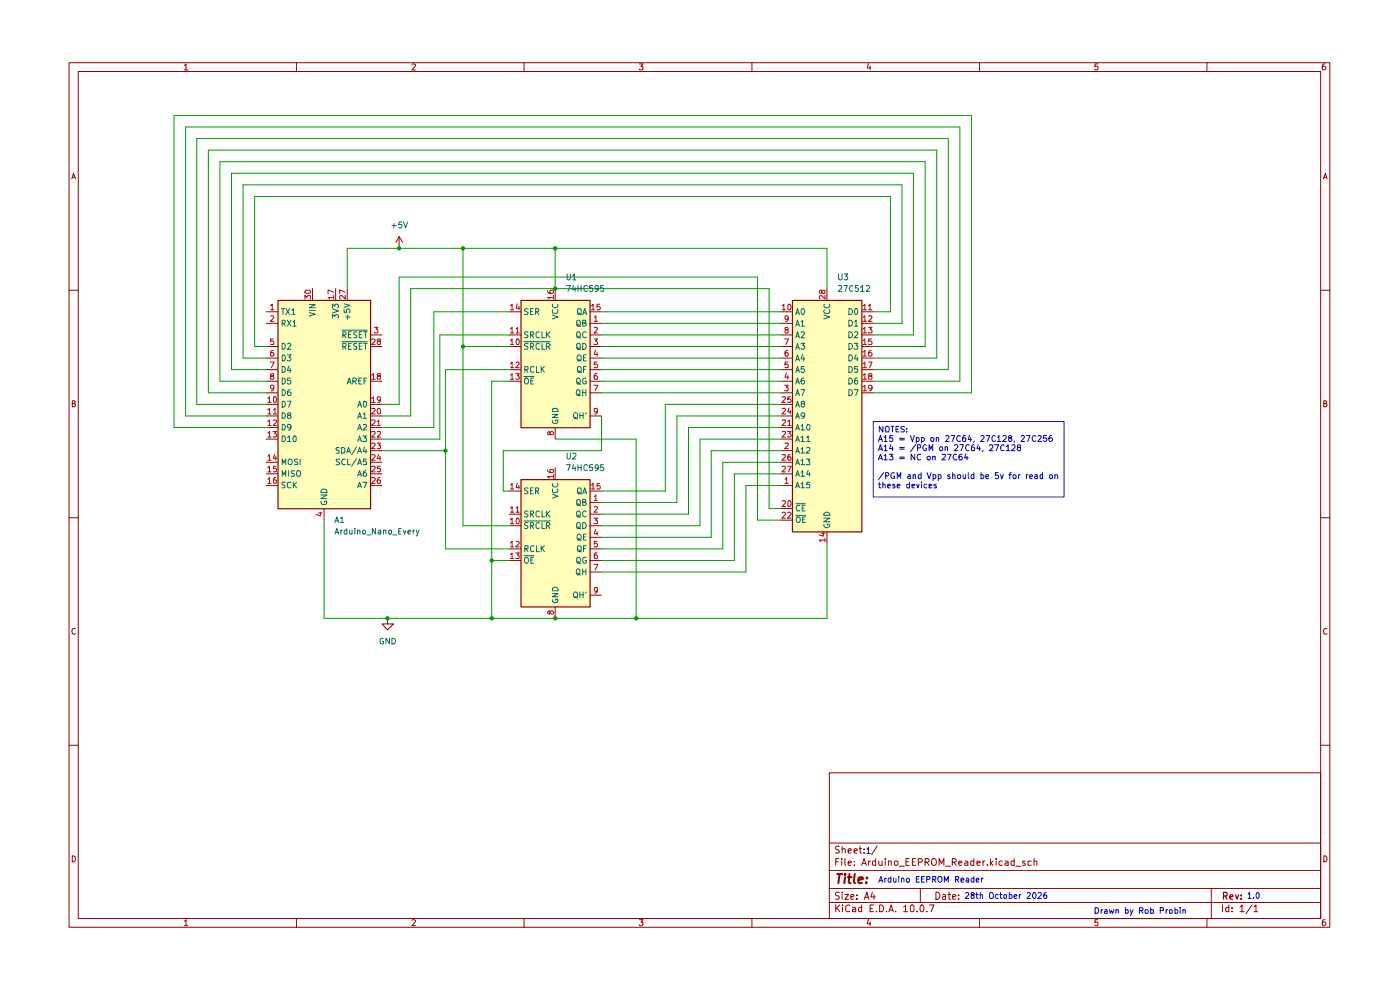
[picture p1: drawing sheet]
(kicad_sch
 (version 20260306)
 (generator "eeschema")
 (generator_version "10.0")
 (paper "A4")
 (lib_symbols
  (symbol "74xx:74HC595" (exclude_from_sim no) (in_bom yes) (on_board yes)
   (in_pos_files yes)
   (duplicate_pin_numbers_are_jumpers no)
   (property "Reference" "U" (at -7.62 13.97 0) (show_name no) (do_not_autoplace no) (effects (font (size 1.27 1.27))))
   (property "Value" "74HC595" (at -7.62 -16.51 0) (show_name no) (do_not_autoplace no) (effects (font (size 1.27 1.27))))
   (property "Footprint" "" (at 0 0 0) (show_name no) (do_not_autoplace no) (hide yes) (effects (font (size 1.27 1.27))))
   (property "Datasheet" "http://www.ti.com/lit/ds/symlink/sn74hc595.pdf" (at 0 0 0) (show_name no) (do_not_autoplace no) (hide yes) (effects (font (size 1.27 1.27))))
   (property "Description" "8-bit serial in/out Shift Register 3-State Outputs" (at 0 0 0) (show_name no) (do_not_autoplace no) (hide yes) (effects (font (size 1.27 1.27))))
   (symbol "74HC595_1_0"
    (pin tri_state line (at 10.16 7.62 180) (length 2.54) (name "QB" (effects (font (size 1.27 1.27)))) (number "1" (effects (font (size 1.27 1.27)))))
    (pin tri_state line (at 10.16 5.08 180) (length 2.54) (name "QC" (effects (font (size 1.27 1.27)))) (number "2" (effects (font (size 1.27 1.27)))))
    (pin tri_state line (at 10.16 2.54 180) (length 2.54) (name "QD" (effects (font (size 1.27 1.27)))) (number "3" (effects (font (size 1.27 1.27)))))
    (pin tri_state line (at 10.16 0 180) (length 2.54) (name "QE" (effects (font (size 1.27 1.27)))) (number "4" (effects (font (size 1.27 1.27)))))
    (pin tri_state line (at 10.16 -2.54 180) (length 2.54) (name "QF" (effects (font (size 1.27 1.27)))) (number "5" (effects (font (size 1.27 1.27)))))
    (pin tri_state line (at 10.16 -5.08 180) (length 2.54) (name "QG" (effects (font (size 1.27 1.27)))) (number "6" (effects (font (size 1.27 1.27)))))
    (pin tri_state line (at 10.16 -7.62 180) (length 2.54) (name "QH" (effects (font (size 1.27 1.27)))) (number "7" (effects (font (size 1.27 1.27)))))
    (pin power_in line (at 0 -17.78 90) (length 2.54) (name "GND" (effects (font (size 1.27 1.27)))) (number "8" (effects (font (size 1.27 1.27)))))
    (pin output line (at 10.16 -12.7 180) (length 2.54) (name "QH'" (effects (font (size 1.27 1.27)))) (number "9" (effects (font (size 1.27 1.27)))))
    (pin input line (at -10.16 2.54 0) (length 2.54) (name "~{SRCLR}" (effects (font (size 1.27 1.27)))) (number "10" (effects (font (size 1.27 1.27)))))
    (pin input line (at -10.16 5.08 0) (length 2.54) (name "SRCLK" (effects (font (size 1.27 1.27)))) (number "11" (effects (font (size 1.27 1.27)))))
    (pin input line (at -10.16 -2.54 0) (length 2.54) (name "RCLK" (effects (font (size 1.27 1.27)))) (number "12" (effects (font (size 1.27 1.27)))))
    (pin input line (at -10.16 -5.08 0) (length 2.54) (name "~{OE}" (effects (font (size 1.27 1.27)))) (number "13" (effects (font (size 1.27 1.27)))))
    (pin input line (at -10.16 10.16 0) (length 2.54) (name "SER" (effects (font (size 1.27 1.27)))) (number "14" (effects (font (size 1.27 1.27)))))
    (pin tri_state line (at 10.16 10.16 180) (length 2.54) (name "QA" (effects (font (size 1.27 1.27)))) (number "15" (effects (font (size 1.27 1.27)))))
    (pin power_in line (at 0 15.24 270) (length 2.54) (name "VCC" (effects (font (size 1.27 1.27)))) (number "16" (effects (font (size 1.27 1.27))))))
   (symbol "74HC595_1_1"
    (rectangle (start -7.62 12.7) (end 7.62 -15.24) (stroke (width 0.254) (type default)) (fill (type background))))
   (embedded_fonts no))
  (symbol "MCU_Module:Arduino_Nano_Every" (exclude_from_sim no) (in_bom yes) (on_board yes)
   (in_pos_files yes)
   (duplicate_pin_numbers_are_jumpers no)
   (property "Reference" "A" (at -10.16 23.495 0) (show_name no) (do_not_autoplace no) (effects (font (size 1.27 1.27)) (justify left bottom)))
   (property "Value" "Arduino_Nano_Every" (at 5.08 -24.13 0) (show_name no) (do_not_autoplace no) (effects (font (size 1.27 1.27)) (justify left top)))
   (property "Footprint" "Module:Arduino_Nano" (at 0 0 0) (show_name no) (do_not_autoplace no) (hide yes) (effects (font (size 1.27 1.27)
    (italic yes))))
   (property "Datasheet" "https://content.arduino.cc/assets/NANOEveryV3.0_sch.pdf" (at 0 0 0) (show_name no) (do_not_autoplace no) (hide yes) (effects (font (size 1.27 1.27))))
   (property "Description" "Arduino Nano Every" (at 0 0 0) (show_name no) (do_not_autoplace no) (hide yes) (effects (font (size 1.27 1.27))))
   (symbol "Arduino_Nano_Every_0_1"
    (rectangle (start -10.16 22.86) (end 10.16 -22.86) (stroke (width 0.254) (type default)) (fill (type background))))
   (symbol "Arduino_Nano_Every_1_1"
    (pin bidirectional line (at -12.7 20.32 0) (length 2.54) (name "TX1" (effects (font (size 1.27 1.27)))) (number "1" (effects (font (size 1.27 1.27)))))
    (pin bidirectional line (at -12.7 17.78 0) (length 2.54) (name "RX1" (effects (font (size 1.27 1.27)))) (number "2" (effects (font (size 1.27 1.27)))))
    (pin input line (at 12.7 15.24 180) (length 2.54) (name "~{RESET}" (effects (font (size 1.27 1.27)))) (number "3" (effects (font (size 1.27 1.27)))))
    (pin power_in line (at 0 -25.4 90) (length 2.54) (name "GND" (effects (font (size 1.27 1.27)))) (number "4" (effects (font (size 1.27 1.27)))))
    (pin bidirectional line (at -12.7 12.7 0) (length 2.54) (name "D2" (effects (font (size 1.27 1.27)))) (number "5" (effects (font (size 1.27 1.27)))))
    (pin bidirectional line (at -12.7 10.16 0) (length 2.54) (name "D3" (effects (font (size 1.27 1.27)))) (number "6" (effects (font (size 1.27 1.27)))))
    (pin bidirectional line (at -12.7 7.62 0) (length 2.54) (name "D4" (effects (font (size 1.27 1.27)))) (number "7" (effects (font (size 1.27 1.27)))))
    (pin bidirectional line (at -12.7 5.08 0) (length 2.54) (name "D5" (effects (font (size 1.27 1.27)))) (number "8" (effects (font (size 1.27 1.27)))))
    (pin bidirectional line (at -12.7 2.54 0) (length 2.54) (name "D6" (effects (font (size 1.27 1.27)))) (number "9" (effects (font (size 1.27 1.27)))))
    (pin bidirectional line (at -12.7 0 0) (length 2.54) (name "D7" (effects (font (size 1.27 1.27)))) (number "10" (effects (font (size 1.27 1.27)))))
    (pin bidirectional line (at -12.7 -2.54 0) (length 2.54) (name "D8" (effects (font (size 1.27 1.27)))) (number "11" (effects (font (size 1.27 1.27)))))
    (pin bidirectional line (at -12.7 -5.08 0) (length 2.54) (name "D9" (effects (font (size 1.27 1.27)))) (number "12" (effects (font (size 1.27 1.27)))))
    (pin bidirectional line (at -12.7 -7.62 0) (length 2.54) (name "D10" (effects (font (size 1.27 1.27)))) (number "13" (effects (font (size 1.27 1.27)))))
    (pin bidirectional line (at -12.7 -12.7 0) (length 2.54) (name "MOSI" (effects (font (size 1.27 1.27)))) (number "14" (effects (font (size 1.27 1.27)))))
    (pin bidirectional line (at -12.7 -15.24 0) (length 2.54) (name "MISO" (effects (font (size 1.27 1.27)))) (number "15" (effects (font (size 1.27 1.27)))))
    (pin bidirectional line (at -12.7 -17.78 0) (length 2.54) (name "SCK" (effects (font (size 1.27 1.27)))) (number "16" (effects (font (size 1.27 1.27)))))
    (pin power_out line (at 2.54 25.4 270) (length 2.54) (name "3V3" (effects (font (size 1.27 1.27)))) (number "17" (effects (font (size 1.27 1.27)))))
    (pin input line (at 12.7 5.08 180) (length 2.54) (name "AREF" (effects (font (size 1.27 1.27)))) (number "18" (effects (font (size 1.27 1.27)))))
    (pin bidirectional line (at 12.7 0 180) (length 2.54) (name "A0" (effects (font (size 1.27 1.27)))) (number "19" (effects (font (size 1.27 1.27)))))
    (pin bidirectional line (at 12.7 -2.54 180) (length 2.54) (name "A1" (effects (font (size 1.27 1.27)))) (number "20" (effects (font (size 1.27 1.27)))))
    (pin bidirectional line (at 12.7 -5.08 180) (length 2.54) (name "A2" (effects (font (size 1.27 1.27)))) (number "21" (effects (font (size 1.27 1.27)))))
    (pin bidirectional line (at 12.7 -7.62 180) (length 2.54) (name "A3" (effects (font (size 1.27 1.27)))) (number "22" (effects (font (size 1.27 1.27)))))
    (pin bidirectional line (at 12.7 -10.16 180) (length 2.54) (name "SDA/A4" (effects (font (size 1.27 1.27)))) (number "23" (effects (font (size 1.27 1.27)))))
    (pin bidirectional line (at 12.7 -12.7 180) (length 2.54) (name "SCL/A5" (effects (font (size 1.27 1.27)))) (number "24" (effects (font (size 1.27 1.27)))))
    (pin bidirectional line (at 12.7 -15.24 180) (length 2.54) (name "A6" (effects (font (size 1.27 1.27)))) (number "25" (effects (font (size 1.27 1.27)))))
    (pin bidirectional line (at 12.7 -17.78 180) (length 2.54) (name "A7" (effects (font (size 1.27 1.27)))) (number "26" (effects (font (size 1.27 1.27)))))
    (pin power_out line (at 5.08 25.4 270) (length 2.54) (name "+5V" (effects (font (size 1.27 1.27)))) (number "27" (effects (font (size 1.27 1.27)))))
    (pin input line (at 12.7 12.7 180) (length 2.54) (name "~{RESET}" (effects (font (size 1.27 1.27)))) (number "28" (effects (font (size 1.27 1.27)))))
    (pin passive line (at 0 -25.4 90) (length 2.54) (hide yes) (name "GND" (effects (font (size 1.27 1.27)))) (number "29" (effects (font (size 1.27 1.27)))))
    (pin power_in line (at -2.54 25.4 270) (length 2.54) (name "VIN" (effects (font (size 1.27 1.27)))) (number "30" (effects (font (size 1.27 1.27))))))
   (embedded_fonts no))
  (symbol "Memory_EPROM:27C512" (exclude_from_sim no) (in_bom yes) (on_board yes)
   (in_pos_files yes)
   (duplicate_pin_numbers_are_jumpers no)
   (property "Reference" "U" (at -7.62 26.67 0) (show_name no) (do_not_autoplace no) (effects (font (size 1.27 1.27))))
   (property "Value" "27C512" (at 2.54 -26.67 0) (show_name no) (do_not_autoplace no) (effects (font (size 1.27 1.27)) (justify left)))
   (property "Footprint" "Package_DIP:DIP-28_W15.24mm" (at 0 0 0) (show_name no) (do_not_autoplace no) (hide yes) (effects (font (size 1.27 1.27))))
   (property "Datasheet" "http://ww1.microchip.com/downloads/en/DeviceDoc/doc0015.pdf" (at 0 0 0) (show_name no) (do_not_autoplace no) (hide yes) (effects (font (size 1.27 1.27))))
   (property "Description" "OTP EPROM 512 KiBit" (at 0 0 0) (show_name no) (do_not_autoplace no) (hide yes) (effects (font (size 1.27 1.27))))
   (symbol "27C512_1_1"
    (rectangle (start -7.62 25.4) (end 7.62 -25.4) (stroke (width 0.254) (type default)) (fill (type background)))
    (pin input line (at -10.16 -15.24 0) (length 2.54) (name "A15" (effects (font (size 1.27 1.27)))) (number "1" (effects (font (size 1.27 1.27)))))
    (pin input line (at -10.16 -7.62 0) (length 2.54) (name "A12" (effects (font (size 1.27 1.27)))) (number "2" (effects (font (size 1.27 1.27)))))
    (pin input line (at -10.16 5.08 0) (length 2.54) (name "A7" (effects (font (size 1.27 1.27)))) (number "3" (effects (font (size 1.27 1.27)))))
    (pin input line (at -10.16 7.62 0) (length 2.54) (name "A6" (effects (font (size 1.27 1.27)))) (number "4" (effects (font (size 1.27 1.27)))))
    (pin input line (at -10.16 10.16 0) (length 2.54) (name "A5" (effects (font (size 1.27 1.27)))) (number "5" (effects (font (size 1.27 1.27)))))
    (pin input line (at -10.16 12.7 0) (length 2.54) (name "A4" (effects (font (size 1.27 1.27)))) (number "6" (effects (font (size 1.27 1.27)))))
    (pin input line (at -10.16 15.24 0) (length 2.54) (name "A3" (effects (font (size 1.27 1.27)))) (number "7" (effects (font (size 1.27 1.27)))))
    (pin input line (at -10.16 17.78 0) (length 2.54) (name "A2" (effects (font (size 1.27 1.27)))) (number "8" (effects (font (size 1.27 1.27)))))
    (pin input line (at -10.16 20.32 0) (length 2.54) (name "A1" (effects (font (size 1.27 1.27)))) (number "9" (effects (font (size 1.27 1.27)))))
    (pin input line (at -10.16 22.86 0) (length 2.54) (name "A0" (effects (font (size 1.27 1.27)))) (number "10" (effects (font (size 1.27 1.27)))))
    (pin tri_state line (at 10.16 22.86 180) (length 2.54) (name "D0" (effects (font (size 1.27 1.27)))) (number "11" (effects (font (size 1.27 1.27)))))
    (pin tri_state line (at 10.16 20.32 180) (length 2.54) (name "D1" (effects (font (size 1.27 1.27)))) (number "12" (effects (font (size 1.27 1.27)))))
    (pin tri_state line (at 10.16 17.78 180) (length 2.54) (name "D2" (effects (font (size 1.27 1.27)))) (number "13" (effects (font (size 1.27 1.27)))))
    (pin power_in line (at 0 -27.94 90) (length 2.54) (name "GND" (effects (font (size 1.27 1.27)))) (number "14" (effects (font (size 1.27 1.27)))))
    (pin tri_state line (at 10.16 15.24 180) (length 2.54) (name "D3" (effects (font (size 1.27 1.27)))) (number "15" (effects (font (size 1.27 1.27)))))
    (pin tri_state line (at 10.16 12.7 180) (length 2.54) (name "D4" (effects (font (size 1.27 1.27)))) (number "16" (effects (font (size 1.27 1.27)))))
    (pin tri_state line (at 10.16 10.16 180) (length 2.54) (name "D5" (effects (font (size 1.27 1.27)))) (number "17" (effects (font (size 1.27 1.27)))))
    (pin tri_state line (at 10.16 7.62 180) (length 2.54) (name "D6" (effects (font (size 1.27 1.27)))) (number "18" (effects (font (size 1.27 1.27)))))
    (pin tri_state line (at 10.16 5.08 180) (length 2.54) (name "D7" (effects (font (size 1.27 1.27)))) (number "19" (effects (font (size 1.27 1.27)))))
    (pin input line (at -10.16 -20.32 0) (length 2.54) (name "~{CE}" (effects (font (size 1.27 1.27)))) (number "20" (effects (font (size 1.27 1.27)))))
    (pin input line (at -10.16 -2.54 0) (length 2.54) (name "A10" (effects (font (size 1.27 1.27)))) (number "21" (effects (font (size 1.27 1.27)))))
    (pin input line (at -10.16 -22.86 0) (length 2.54) (name "~{OE}" (effects (font (size 1.27 1.27)))) (number "22" (effects (font (size 1.27 1.27)))))
    (pin input line (at -10.16 -5.08 0) (length 2.54) (name "A11" (effects (font (size 1.27 1.27)))) (number "23" (effects (font (size 1.27 1.27)))))
    (pin input line (at -10.16 0 0) (length 2.54) (name "A9" (effects (font (size 1.27 1.27)))) (number "24" (effects (font (size 1.27 1.27)))))
    (pin input line (at -10.16 2.54 0) (length 2.54) (name "A8" (effects (font (size 1.27 1.27)))) (number "25" (effects (font (size 1.27 1.27)))))
    (pin input line (at -10.16 -10.16 0) (length 2.54) (name "A13" (effects (font (size 1.27 1.27)))) (number "26" (effects (font (size 1.27 1.27)))))
    (pin input line (at -10.16 -12.7 0) (length 2.54) (name "A14" (effects (font (size 1.27 1.27)))) (number "27" (effects (font (size 1.27 1.27)))))
    (pin power_in line (at 0 27.94 270) (length 2.54) (name "VCC" (effects (font (size 1.27 1.27)))) (number "28" (effects (font (size 1.27 1.27))))))
   (embedded_fonts no))
  (symbol "power:+5V"
   (power global)
   (pin_numbers (hide yes))
   (pin_names
    (offset 0) (hide yes)) (exclude_from_sim no) (in_bom yes) (on_board yes)
   (in_pos_files yes)
   (duplicate_pin_numbers_are_jumpers no)
   (property "Reference" "#PWR" (at 0 -3.81 0) (show_name no) (do_not_autoplace no) (hide yes) (effects (font (size 1.27 1.27))))
   (property "Value" "+5V" (at 0 3.556 0) (show_name no) (do_not_autoplace no) (effects (font (size 1.27 1.27))))
   (property "Footprint" "" (at 0 0 0) (show_name no) (do_not_autoplace no) (hide yes) (effects (font (size 1.27 1.27))))
   (property "Datasheet" "" (at 0 0 0) (show_name no) (do_not_autoplace no) (hide yes) (effects (font (size 1.27 1.27))))
   (property "Description" "Power symbol creates a global label with name \"+5V\"" (at 0 0 0) (show_name no) (do_not_autoplace no) (hide yes) (effects (font (size 1.27 1.27))))
   (symbol "+5V_0_1"
    (polyline (pts (xy -0.762 1.27) (xy 0 2.54)) (stroke (width 0) (type default)) (fill (type none)))
    (polyline (pts (xy 0 2.54) (xy 0.762 1.27)) (stroke (width 0) (type default)) (fill (type none)))
    (polyline (pts (xy 0 0) (xy 0 2.54)) (stroke (width 0) (type default)) (fill (type none))))
   (symbol "+5V_1_1"
    (pin power_in line (at 0 0 90) (length 0) (name "" (effects (font (size 1.27 1.27)))) (number "1" (effects (font (size 1.27 1.27))))))
   (embedded_fonts no))
  (symbol "power:GND"
   (power global)
   (pin_numbers (hide yes))
   (pin_names
    (offset 0) (hide yes)) (exclude_from_sim no) (in_bom yes) (on_board yes)
   (in_pos_files yes)
   (duplicate_pin_numbers_are_jumpers no)
   (property "Reference" "#PWR" (at 0 -6.35 0) (show_name no) (do_not_autoplace no) (hide yes) (effects (font (size 1.27 1.27))))
   (property "Value" "GND" (at 0 -3.81 0) (show_name no) (do_not_autoplace no) (effects (font (size 1.27 1.27))))
   (property "Footprint" "" (at 0 0 0) (show_name no) (do_not_autoplace no) (hide yes) (effects (font (size 1.27 1.27))))
   (property "Datasheet" "" (at 0 0 0) (show_name no) (do_not_autoplace no) (hide yes) (effects (font (size 1.27 1.27))))
   (property "Description" "Power symbol creates a global label with name \"GND\" , ground" (at 0 0 0) (show_name no) (do_not_autoplace no) (hide yes) (effects (font (size 1.27 1.27))))
   (symbol "GND_0_1"
    (polyline (pts (xy 0 0) (xy 0 -1.27) (xy 1.27 -1.27) (xy 0 -2.54) (xy -1.27 -1.27) (xy 0 -1.27)) (stroke (width 0) (type default)) (fill (type none))))
   (symbol "GND_1_1"
    (pin power_in line (at 0 0 270) (length 0) (name "" (effects (font (size 1.27 1.27)))) (number "1" (effects (font (size 1.27 1.27))))))
   (embedded_fonts no)))
 (text "1"
  (exclude_from_sim no)
  (at 185.674 183.388 0)
  (effects (font (size 1.27 1.27))))
 (text "Drawn by Rob Probin"
  (exclude_from_sim no)
  (at 245.364 196.596 0)
  (effects (font (size 1.27 1.27))))
 (text "Arduino EEPROM Reader"
  (exclude_from_sim no)
  (at 199.39 189.738 0)
  (effects (font (size 1.27 1.27))))
 (text "28th October 2026"
  (exclude_from_sim no)
  (at 215.9 193.294 0)
  (effects (font (size 1.27 1.27))))
 (text "1.0"
  (exclude_from_sim no)
  (at 270.256 193.294 0)
  (effects (font (size 1.27 1.27))))
 (text_box "NOTES:\nA15 = Vpp on 27C64, 27C128, 27C256\nA14 = /PGM on 27C64, 27C128\nA13 = NC on 27C64\n\n/PGM and Vpp should be 5v for read on these devices"
  (exclude_from_sim no)
  (at 186.69 88.9 0)
  (size 41.91 16.51)
  (margins 0.9525 0.9525 0.9525 0.9525)
  (stroke (width 0) (type solid))
  (fill (type none))
  (effects (font (size 1.27 1.27)) (justify left top)))
 (junction
  (at 96.52 50.8)
  (diameter 0)
  (color 0 0 0 0))
 (junction
  (at 82.55 50.8)
  (diameter 0)
  (color 0 0 0 0))
 (junction
  (at 134.62 132.08)
  (diameter 0)
  (color 0 0 0 0))
 (junction
  (at 96.52 72.39)
  (diameter 0)
  (color 0 0 0 0))
 (junction
  (at 116.84 59.69)
  (diameter 0)
  (color 0 0 0 0))
 (junction
  (at 92.71 95.25)
  (diameter 0)
  (color 0 0 0 0))
 (junction
  (at 116.84 50.8)
  (diameter 0)
  (color 0 0 0 0))
 (junction
  (at 102.87 119.38)
  (diameter 0)
  (color 0 0 0 0))
 (junction
  (at 102.87 132.08)
  (diameter 0)
  (color 0 0 0 0))
 (junction
  (at 116.84 132.08)
  (diameter 0)
  (color 0 0 0 0))
 (junction
  (at 80.01 132.08)
  (diameter 0)
  (color 0 0 0 0))
 (wire
  (pts (xy 85.09 87.63) (xy 85.09 59.69))
  (stroke (width 0) (type default)))
 (wire
  (pts (xy 195.58 34.29) (xy 45.72 34.29))
  (stroke (width 0) (type default)))
 (wire
  (pts (xy 186.69 67.31) (xy 193.04 67.31))
  (stroke (width 0) (type default)))
 (wire
  (pts (xy 193.04 36.83) (xy 48.26 36.83))
  (stroke (width 0) (type default)))
 (wire
  (pts (xy 148.59 92.71) (xy 166.37 92.71))
  (stroke (width 0) (type default)))
 (wire
  (pts (xy 92.71 77.47) (xy 92.71 95.25))
  (stroke (width 0) (type default)))
 (wire
  (pts (xy 127 72.39) (xy 166.37 72.39))
  (stroke (width 0) (type default)))
 (wire
  (pts (xy 90.17 90.17) (xy 78.74 90.17))
  (stroke (width 0) (type default)))
 (wire
  (pts (xy 92.71 116.84) (xy 92.71 95.25))
  (stroke (width 0) (type default)))
 (wire
  (pts (xy 127 77.47) (xy 166.37 77.47))
  (stroke (width 0) (type default)))
 (wire
  (pts (xy 176.53 59.69) (xy 176.53 50.8))
  (stroke (width 0) (type default)))
 (wire
  (pts (xy 195.58 69.85) (xy 195.58 34.29))
  (stroke (width 0) (type default)))
 (wire
  (pts (xy 33.02 90.17) (xy 33.02 21.59))
  (stroke (width 0) (type default)))
 (wire
  (pts (xy 203.2 77.47) (xy 203.2 26.67))
  (stroke (width 0) (type default)))
 (wire
  (pts (xy 50.8 39.37) (xy 190.5 39.37))
  (stroke (width 0) (type default)))
 (wire
  (pts (xy 43.18 31.75) (xy 43.18 80.01))
  (stroke (width 0) (type default)))
 (wire
  (pts (xy 127 82.55) (xy 166.37 82.55))
  (stroke (width 0) (type default)))
 (wire
  (pts (xy 48.26 74.93) (xy 53.34 74.93))
  (stroke (width 0) (type default)))
 (wire
  (pts (xy 50.8 39.37) (xy 50.8 72.39))
  (stroke (width 0) (type default)))
 (wire
  (pts (xy 127 95.25) (xy 105.41 95.25))
  (stroke (width 0) (type default)))
 (wire
  (pts (xy 203.2 26.67) (xy 38.1 26.67))
  (stroke (width 0) (type default)))
 (wire
  (pts (xy 43.18 80.01) (xy 53.34 80.01))
  (stroke (width 0) (type default)))
 (wire
  (pts (xy 45.72 34.29) (xy 45.72 77.47))
  (stroke (width 0) (type default)))
 (wire
  (pts (xy 127 119.38) (xy 156.21 119.38))
  (stroke (width 0) (type default)))
 (wire
  (pts (xy 102.87 132.08) (xy 116.84 132.08))
  (stroke (width 0) (type default)))
 (wire
  (pts (xy 33.02 21.59) (xy 208.28 21.59))
  (stroke (width 0) (type default)))
 (wire
  (pts (xy 82.55 50.8) (xy 116.84 50.8))
  (stroke (width 0) (type default)))
 (wire
  (pts (xy 161.29 110.49) (xy 166.37 110.49))
  (stroke (width 0) (type default)))
 (wire
  (pts (xy 102.87 119.38) (xy 102.87 132.08))
  (stroke (width 0) (type default)))
 (wire
  (pts (xy 127 80.01) (xy 166.37 80.01))
  (stroke (width 0) (type default)))
 (wire
  (pts (xy 40.64 82.55) (xy 40.64 29.21))
  (stroke (width 0) (type default)))
 (wire
  (pts (xy 205.74 24.13) (xy 35.56 24.13))
  (stroke (width 0) (type default)))
 (wire
  (pts (xy 158.75 121.92) (xy 158.75 102.87))
  (stroke (width 0) (type default)))
 (wire
  (pts (xy 153.67 97.79) (xy 166.37 97.79))
  (stroke (width 0) (type default)))
 (wire
  (pts (xy 186.69 72.39) (xy 198.12 72.39))
  (stroke (width 0) (type default)))
 (wire
  (pts (xy 106.68 77.47) (xy 92.71 77.47))
  (stroke (width 0) (type default)))
 (wire
  (pts (xy 127 116.84) (xy 153.67 116.84))
  (stroke (width 0) (type default)))
 (wire
  (pts (xy 198.12 72.39) (xy 198.12 31.75))
  (stroke (width 0) (type default)))
 (wire
  (pts (xy 82.55 57.15) (xy 161.29 57.15))
  (stroke (width 0) (type default)))
 (wire
  (pts (xy 127 64.77) (xy 166.37 64.77))
  (stroke (width 0) (type default)))
 (wire
  (pts (xy 127 67.31) (xy 166.37 67.31))
  (stroke (width 0) (type default)))
 (wire
  (pts (xy 186.69 80.01) (xy 205.74 80.01))
  (stroke (width 0) (type default)))
 (wire
  (pts (xy 53.34 90.17) (xy 33.02 90.17))
  (stroke (width 0) (type default)))
 (wire
  (pts (xy 40.64 29.21) (xy 200.66 29.21))
  (stroke (width 0) (type default)))
 (wire
  (pts (xy 78.74 95.25) (xy 92.71 95.25))
  (stroke (width 0) (type default)))
 (wire
  (pts (xy 96.52 72.39) (xy 106.68 72.39))
  (stroke (width 0) (type default)))
 (wire
  (pts (xy 53.34 82.55) (xy 40.64 82.55))
  (stroke (width 0) (type default)))
 (wire
  (pts (xy 35.56 24.13) (xy 35.56 87.63))
  (stroke (width 0) (type default)))
 (wire
  (pts (xy 134.62 92.71) (xy 134.62 132.08))
  (stroke (width 0) (type default)))
 (wire
  (pts (xy 96.52 50.8) (xy 96.52 72.39))
  (stroke (width 0) (type default)))
 (wire
  (pts (xy 134.62 132.08) (xy 116.84 132.08))
  (stroke (width 0) (type default)))
 (wire
  (pts (xy 151.13 95.25) (xy 166.37 95.25))
  (stroke (width 0) (type default)))
 (wire
  (pts (xy 193.04 67.31) (xy 193.04 36.83))
  (stroke (width 0) (type default)))
 (wire
  (pts (xy 105.41 104.14) (xy 106.68 104.14))
  (stroke (width 0) (type default)))
 (wire
  (pts (xy 143.51 106.68) (xy 143.51 87.63))
  (stroke (width 0) (type default)))
 (wire
  (pts (xy 186.69 82.55) (xy 208.28 82.55))
  (stroke (width 0) (type default)))
 (wire
  (pts (xy 163.83 59.69) (xy 163.83 107.95))
  (stroke (width 0) (type default)))
 (wire
  (pts (xy 82.55 85.09) (xy 82.55 57.15))
  (stroke (width 0) (type default)))
 (wire
  (pts (xy 85.09 59.69) (xy 116.84 59.69))
  (stroke (width 0) (type default)))
 (wire
  (pts (xy 151.13 114.3) (xy 151.13 95.25))
  (stroke (width 0) (type default)))
 (wire
  (pts (xy 78.74 85.09) (xy 82.55 85.09))
  (stroke (width 0) (type default)))
 (wire
  (pts (xy 106.68 64.77) (xy 90.17 64.77))
  (stroke (width 0) (type default)))
 (wire
  (pts (xy 156.21 100.33) (xy 166.37 100.33))
  (stroke (width 0) (type default)))
 (wire
  (pts (xy 80.01 132.08) (xy 102.87 132.08))
  (stroke (width 0) (type default)))
 (wire
  (pts (xy 186.69 69.85) (xy 195.58 69.85))
  (stroke (width 0) (type default)))
 (wire
  (pts (xy 198.12 31.75) (xy 43.18 31.75))
  (stroke (width 0) (type default)))
 (wire
  (pts (xy 127 87.63) (xy 127 95.25))
  (stroke (width 0) (type default)))
 (wire
  (pts (xy 143.51 87.63) (xy 166.37 87.63))
  (stroke (width 0) (type default)))
 (wire
  (pts (xy 200.66 29.21) (xy 200.66 74.93))
  (stroke (width 0) (type default)))
 (wire
  (pts (xy 116.84 50.8) (xy 116.84 59.69))
  (stroke (width 0) (type default)))
 (wire
  (pts (xy 127 106.68) (xy 143.51 106.68))
  (stroke (width 0) (type default)))
 (wire
  (pts (xy 96.52 72.39) (xy 96.52 111.76))
  (stroke (width 0) (type default)))
 (wire
  (pts (xy 96.52 111.76) (xy 106.68 111.76))
  (stroke (width 0) (type default)))
 (wire
  (pts (xy 186.69 74.93) (xy 200.66 74.93))
  (stroke (width 0) (type default)))
 (wire
  (pts (xy 106.68 116.84) (xy 92.71 116.84))
  (stroke (width 0) (type default)))
 (wire
  (pts (xy 38.1 85.09) (xy 53.34 85.09))
  (stroke (width 0) (type default)))
 (wire
  (pts (xy 82.55 50.8) (xy 71.12 50.8))
  (stroke (width 0) (type default)))
 (wire
  (pts (xy 90.17 64.77) (xy 90.17 90.17))
  (stroke (width 0) (type default)))
 (wire
  (pts (xy 91.44 92.71) (xy 91.44 69.85))
  (stroke (width 0) (type default)))
 (wire
  (pts (xy 78.74 92.71) (xy 91.44 92.71))
  (stroke (width 0) (type default)))
 (wire
  (pts (xy 116.84 92.71) (xy 134.62 92.71))
  (stroke (width 0) (type default)))
 (wire
  (pts (xy 176.53 50.8) (xy 116.84 50.8))
  (stroke (width 0) (type default)))
 (wire
  (pts (xy 146.05 90.17) (xy 166.37 90.17))
  (stroke (width 0) (type default)))
 (wire
  (pts (xy 205.74 80.01) (xy 205.74 24.13))
  (stroke (width 0) (type default)))
 (wire
  (pts (xy 156.21 119.38) (xy 156.21 100.33))
  (stroke (width 0) (type default)))
 (wire
  (pts (xy 140.97 85.09) (xy 166.37 85.09))
  (stroke (width 0) (type default)))
 (wire
  (pts (xy 102.87 80.01) (xy 102.87 119.38))
  (stroke (width 0) (type default)))
 (wire
  (pts (xy 66.04 132.08) (xy 80.01 132.08))
  (stroke (width 0) (type default)))
 (wire
  (pts (xy 66.04 132.08) (xy 66.04 110.49))
  (stroke (width 0) (type default)))
 (wire
  (pts (xy 190.5 39.37) (xy 190.5 64.77))
  (stroke (width 0) (type default)))
 (wire
  (pts (xy 158.75 102.87) (xy 166.37 102.87))
  (stroke (width 0) (type default)))
 (wire
  (pts (xy 78.74 87.63) (xy 85.09 87.63))
  (stroke (width 0) (type default)))
 (wire
  (pts (xy 35.56 87.63) (xy 53.34 87.63))
  (stroke (width 0) (type default)))
 (wire
  (pts (xy 146.05 90.17) (xy 146.05 109.22))
  (stroke (width 0) (type default)))
 (wire
  (pts (xy 153.67 116.84) (xy 153.67 97.79))
  (stroke (width 0) (type default)))
 (wire
  (pts (xy 105.41 95.25) (xy 105.41 104.14))
  (stroke (width 0) (type default)))
 (wire
  (pts (xy 45.72 77.47) (xy 53.34 77.47))
  (stroke (width 0) (type default)))
 (wire
  (pts (xy 140.97 104.14) (xy 140.97 85.09))
  (stroke (width 0) (type default)))
 (wire
  (pts (xy 127 114.3) (xy 151.13 114.3))
  (stroke (width 0) (type default)))
 (wire
  (pts (xy 161.29 57.15) (xy 161.29 110.49))
  (stroke (width 0) (type default)))
 (wire
  (pts (xy 127 109.22) (xy 146.05 109.22))
  (stroke (width 0) (type default)))
 (wire
  (pts (xy 53.34 72.39) (xy 50.8 72.39))
  (stroke (width 0) (type default)))
 (wire
  (pts (xy 163.83 107.95) (xy 166.37 107.95))
  (stroke (width 0) (type default)))
 (wire
  (pts (xy 127 74.93) (xy 166.37 74.93))
  (stroke (width 0) (type default)))
 (wire
  (pts (xy 91.44 69.85) (xy 106.68 69.85))
  (stroke (width 0) (type default)))
 (wire
  (pts (xy 71.12 50.8) (xy 71.12 59.69))
  (stroke (width 0) (type default)))
 (wire
  (pts (xy 102.87 119.38) (xy 106.68 119.38))
  (stroke (width 0) (type default)))
 (wire
  (pts (xy 148.59 111.76) (xy 148.59 92.71))
  (stroke (width 0) (type default)))
 (wire
  (pts (xy 127 69.85) (xy 166.37 69.85))
  (stroke (width 0) (type default)))
 (wire
  (pts (xy 176.53 115.57) (xy 176.53 132.08))
  (stroke (width 0) (type default)))
 (wire
  (pts (xy 176.53 132.08) (xy 134.62 132.08))
  (stroke (width 0) (type default)))
 (wire
  (pts (xy 127 111.76) (xy 148.59 111.76))
  (stroke (width 0) (type default)))
 (wire
  (pts (xy 186.69 77.47) (xy 203.2 77.47))
  (stroke (width 0) (type default)))
 (wire
  (pts (xy 38.1 26.67) (xy 38.1 85.09))
  (stroke (width 0) (type default)))
 (wire
  (pts (xy 127 104.14) (xy 140.97 104.14))
  (stroke (width 0) (type default)))
 (wire
  (pts (xy 116.84 59.69) (xy 163.83 59.69))
  (stroke (width 0) (type default)))
 (wire
  (pts (xy 190.5 64.77) (xy 186.69 64.77))
  (stroke (width 0) (type default)))
 (wire
  (pts (xy 106.68 80.01) (xy 102.87 80.01))
  (stroke (width 0) (type default)))
 (wire
  (pts (xy 208.28 21.59) (xy 208.28 82.55))
  (stroke (width 0) (type default)))
 (wire
  (pts (xy 48.26 36.83) (xy 48.26 74.93))
  (stroke (width 0) (type default)))
 (wire
  (pts (xy 127 121.92) (xy 158.75 121.92))
  (stroke (width 0) (type default)))
 (symbol
  (lib_id "74xx:74HC595")
  (at 116.84 74.93 0)
  (unit 1)
  (body_style 1)
  (exclude_from_sim no)
  (in_bom yes)
  (on_board yes)
  (in_pos_files yes)
  (dnp no)
  (fields_autoplaced yes)
  (property "Reference" "U1" (at 118.9833 57.15 0) (show_name no) (do_not_autoplace no) (effects (font (size 1.27 1.27)) (justify left)))
  (property "Value" "74HC595" (at 118.9833 59.69 0) (show_name no) (do_not_autoplace no) (effects (font (size 1.27 1.27)) (justify left)))
  (property "Footprint" "" (at 116.84 74.93 0) (hide yes) (show_name no) (do_not_autoplace no) (effects (font (size 1.27 1.27))))
  (property "Datasheet" "http://www.ti.com/lit/ds/symlink/sn74hc595.pdf" (at 116.84 74.93 0) (hide yes) (show_name no) (do_not_autoplace no) (effects (font (size 1.27 1.27))))
  (property "Description" "8-bit serial in/out Shift Register 3-State Outputs" (at 116.84 74.93 0) (hide yes) (show_name no) (do_not_autoplace no) (effects (font (size 1.27 1.27))))
  (pin "16")
  (pin "15")
  (pin "14")
  (pin "13")
  (pin "12")
  (pin "11")
  (pin "10")
  (pin "1")
  (pin "2")
  (pin "3")
  (pin "4")
  (pin "5")
  (pin "6")
  (pin "7")
  (pin "8")
  (pin "9"))
 (symbol
  (lib_id "power:+5V")
  (at 82.55 50.8 0)
  (unit 1)
  (body_style 1)
  (exclude_from_sim no)
  (in_bom yes)
  (on_board yes)
  (in_pos_files yes)
  (dnp no)
  (fields_autoplaced yes)
  (property "Reference" "#PWR02" (at 82.55 54.61 0) (hide yes) (show_name no) (do_not_autoplace no) (effects (font (size 1.27 1.27))))
  (property "Value" "+5V" (at 82.55 45.72 0) (show_name no) (do_not_autoplace no) (effects (font (size 1.27 1.27))))
  (property "Footprint" "" (at 82.55 50.8 0) (hide yes) (show_name no) (do_not_autoplace no) (effects (font (size 1.27 1.27))))
  (property "Datasheet" "" (at 82.55 50.8 0) (hide yes) (show_name no) (do_not_autoplace no) (effects (font (size 1.27 1.27))))
  (property "Description" "Power symbol creates a global label with name \"+5V\"" (at 82.55 50.8 0) (hide yes) (show_name no) (do_not_autoplace no) (effects (font (size 1.27 1.27))))
  (pin "1"))
 (symbol
  (lib_id "74xx:74HC595")
  (at 116.84 114.3 0)
  (unit 1)
  (body_style 1)
  (exclude_from_sim no)
  (in_bom yes)
  (on_board yes)
  (in_pos_files yes)
  (dnp no)
  (fields_autoplaced yes)
  (property "Reference" "U2" (at 118.9833 96.52 0) (show_name no) (do_not_autoplace no) (effects (font (size 1.27 1.27)) (justify left)))
  (property "Value" "74HC595" (at 118.9833 99.06 0) (show_name no) (do_not_autoplace no) (effects (font (size 1.27 1.27)) (justify left)))
  (property "Footprint" "" (at 116.84 114.3 0) (hide yes) (show_name no) (do_not_autoplace no) (effects (font (size 1.27 1.27))))
  (property "Datasheet" "http://www.ti.com/lit/ds/symlink/sn74hc595.pdf" (at 116.84 114.3 0) (hide yes) (show_name no) (do_not_autoplace no) (effects (font (size 1.27 1.27))))
  (property "Description" "8-bit serial in/out Shift Register 3-State Outputs" (at 116.84 114.3 0) (hide yes) (show_name no) (do_not_autoplace no) (effects (font (size 1.27 1.27))))
  (pin "16")
  (pin "15")
  (pin "14")
  (pin "13")
  (pin "12")
  (pin "11")
  (pin "10")
  (pin "1")
  (pin "2")
  (pin "3")
  (pin "4")
  (pin "5")
  (pin "6")
  (pin "7")
  (pin "8")
  (pin "9"))
 (symbol
  (lib_id "Memory_EPROM:27C512")
  (at 176.53 87.63 0)
  (unit 1)
  (body_style 1)
  (exclude_from_sim no)
  (in_bom yes)
  (on_board yes)
  (in_pos_files yes)
  (dnp no)
  (fields_autoplaced yes)
  (property "Reference" "U3" (at 178.6733 57.15 0) (show_name no) (do_not_autoplace no) (effects (font (size 1.27 1.27)) (justify left)))
  (property "Value" "27C512" (at 178.6733 59.69 0) (show_name no) (do_not_autoplace no) (effects (font (size 1.27 1.27)) (justify left)))
  (property "Footprint" "Package_DIP:DIP-28_W15.24mm" (at 176.53 87.63 0) (hide yes) (show_name no) (do_not_autoplace no) (effects (font (size 1.27 1.27))))
  (property "Datasheet" "http://ww1.microchip.com/downloads/en/DeviceDoc/doc0015.pdf" (at 176.53 87.63 0) (hide yes) (show_name no) (do_not_autoplace no) (effects (font (size 1.27 1.27))))
  (property "Description" "OTP EPROM 512 KiBit" (at 176.53 87.63 0) (hide yes) (show_name no) (do_not_autoplace no) (effects (font (size 1.27 1.27))))
  (pin "24")
  (pin "23")
  (pin "28")
  (pin "27")
  (pin "26")
  (pin "25")
  (pin "13")
  (pin "12")
  (pin "11")
  (pin "10")
  (pin "9")
  (pin "8")
  (pin "7")
  (pin "6")
  (pin "5")
  (pin "4")
  (pin "3")
  (pin "2")
  (pin "1")
  (pin "14")
  (pin "15")
  (pin "16")
  (pin "17")
  (pin "18")
  (pin "19")
  (pin "20")
  (pin "21")
  (pin "22"))
 (symbol
  (lib_id "power:GND")
  (at 80.01 132.08 0)
  (unit 1)
  (body_style 1)
  (exclude_from_sim no)
  (in_bom yes)
  (on_board yes)
  (in_pos_files yes)
  (dnp no)
  (fields_autoplaced yes)
  (property "Reference" "#PWR01" (at 80.01 138.43 0) (hide yes) (show_name no) (do_not_autoplace no) (effects (font (size 1.27 1.27))))
  (property "Value" "GND" (at 80.01 137.16 0) (show_name no) (do_not_autoplace no) (effects (font (size 1.27 1.27))))
  (property "Footprint" "" (at 80.01 132.08 0) (hide yes) (show_name no) (do_not_autoplace no) (effects (font (size 1.27 1.27))))
  (property "Datasheet" "" (at 80.01 132.08 0) (hide yes) (show_name no) (do_not_autoplace no) (effects (font (size 1.27 1.27))))
  (property "Description" "Power symbol creates a global label with name \"GND\" , ground" (at 80.01 132.08 0) (hide yes) (show_name no) (do_not_autoplace no) (effects (font (size 1.27 1.27))))
  (pin "1"))
 (symbol
  (lib_id "MCU_Module:Arduino_Nano_Every")
  (at 66.04 85.09 0)
  (unit 1)
  (body_style 1)
  (exclude_from_sim no)
  (in_bom yes)
  (on_board yes)
  (in_pos_files yes)
  (dnp no)
  (fields_autoplaced yes)
  (property "Reference" "A1" (at 68.1833 110.49 0) (show_name no) (do_not_autoplace no) (effects (font (size 1.27 1.27)) (justify left)))
  (property "Value" "Arduino_Nano_Every" (at 68.1833 113.03 0) (show_name no) (do_not_autoplace no) (effects (font (size 1.27 1.27)) (justify left)))
  (property "Footprint" "Module:Arduino_Nano" (at 66.04 85.09 0) (hide yes) (show_name no) (do_not_autoplace no) (effects (font (size 1.27 1.27)
    (italic yes))))
  (property "Datasheet" "https://content.arduino.cc/assets/NANOEveryV3.0_sch.pdf" (at 66.04 85.09 0) (hide yes) (show_name no) (do_not_autoplace no) (effects (font (size 1.27 1.27))))
  (property "Description" "Arduino Nano Every" (at 66.04 85.09 0) (hide yes) (show_name no) (do_not_autoplace no) (effects (font (size 1.27 1.27))))
  (pin "30")
  (pin "16")
  (pin "15")
  (pin "14")
  (pin "13")
  (pin "12")
  (pin "11")
  (pin "10")
  (pin "9")
  (pin "8")
  (pin "7")
  (pin "6")
  (pin "5")
  (pin "4")
  (pin "3")
  (pin "2")
  (pin "1")
  (pin "17")
  (pin "18")
  (pin "19")
  (pin "20")
  (pin "21")
  (pin "22")
  (pin "23")
  (pin "24")
  (pin "29")
  (pin "28")
  (pin "25")
  (pin "27")
  (pin "26"))
 (sheet_instances
  (path ""
   (page "1")))
 (embedded_fonts no))
